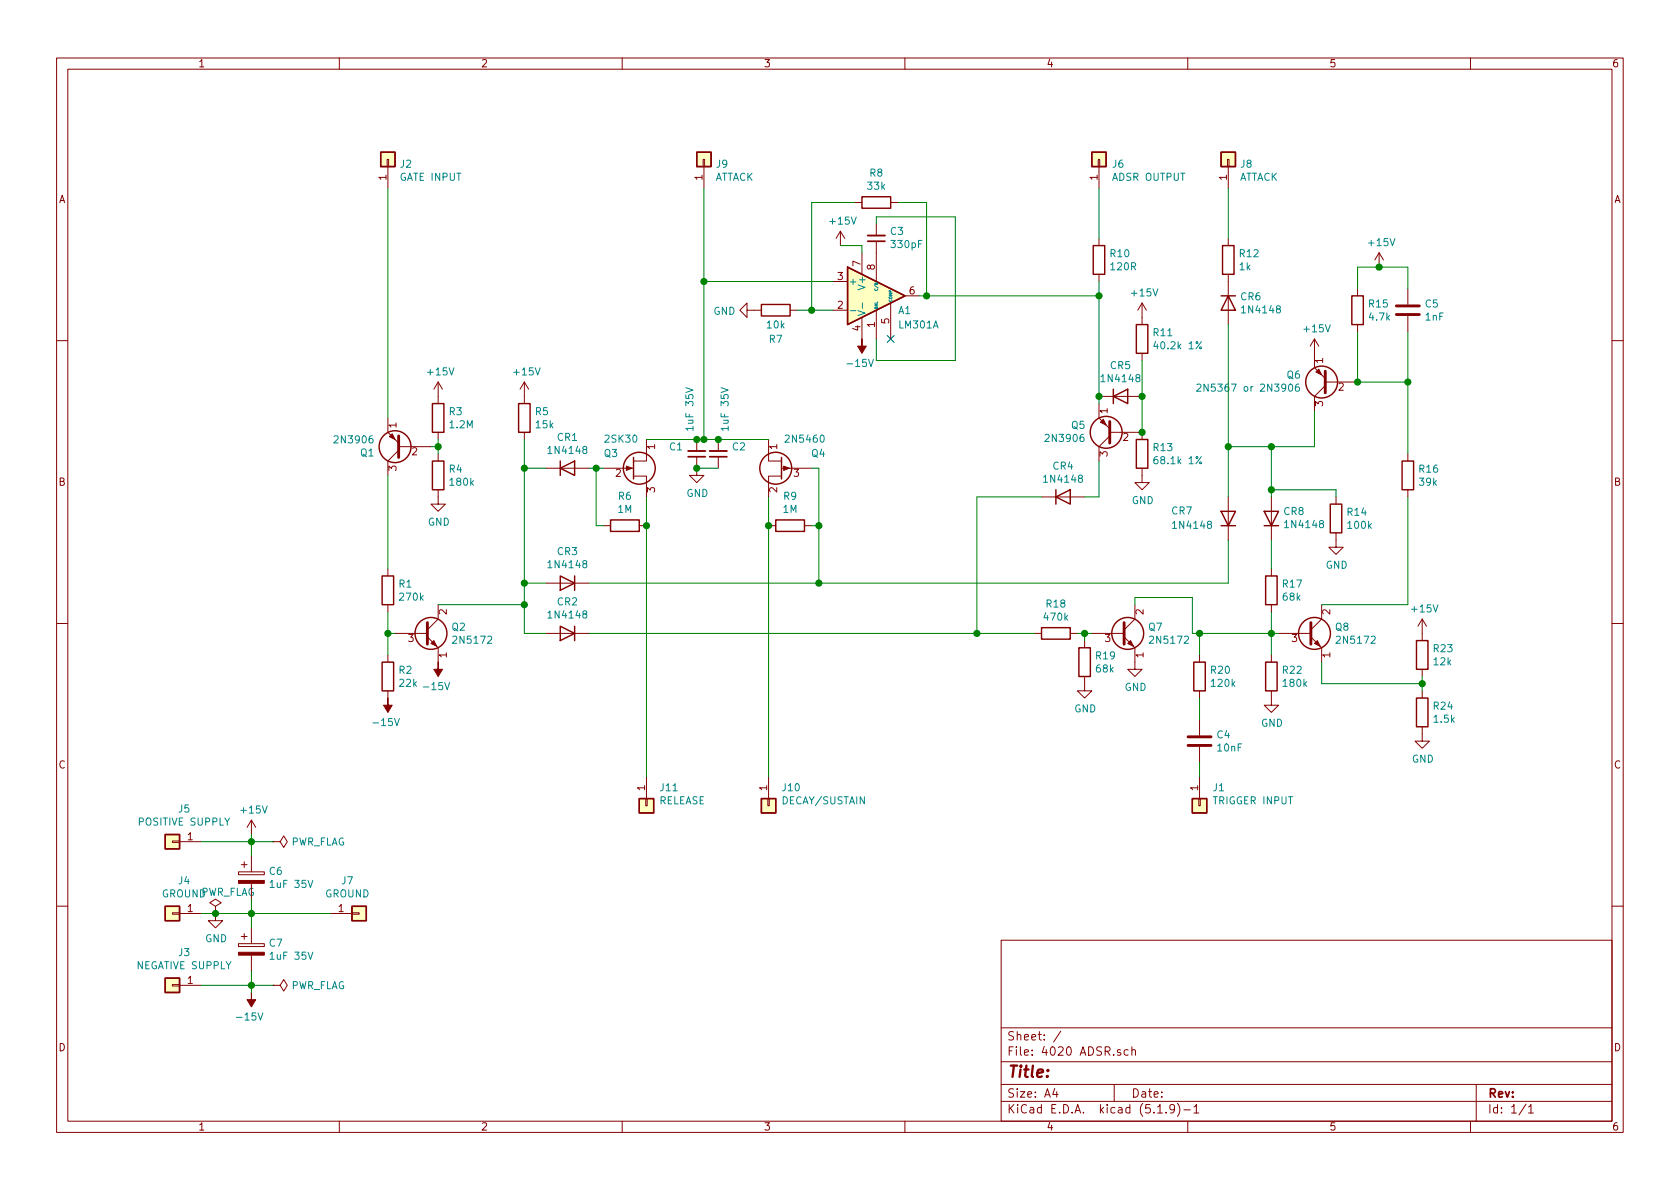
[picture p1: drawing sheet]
EESchema Schematic File Version 4
EELAYER 30 0
EELAYER END
$Descr A4 11693 8268
encoding utf-8
Sheet 1 1
Title ""
Date ""
Rev ""
Comp ""
Comment1 ""
Comment2 ""
Comment3 ""
Comment4 ""
$EndDescr
$Comp
L Connector_Generic:Conn_01x01 J5
U 1 1
P 1200 5850
F 0 "J5" H 1118 5625 50  0000 C CNN
F 1 "POSITIVE SUPPLY" H 1118 5716 50  0000 C CNN
F 2 "" H 1200 5850 50  0001 C CNN
F 3 "~" H 1200 5850 50  0001 C CNN
	1    1200 5850
	-1   0    0    1   
$EndComp
$Comp
L Connector_Generic:Conn_01x01 J4
U 1 1
P 1200 6350
F 0 "J4" H 1118 6125 50  0000 C CNN
F 1 "GROUND" H 1118 6216 50  0000 C CNN
F 2 "" H 1200 6350 50  0001 C CNN
F 3 "~" H 1200 6350 50  0001 C CNN
	1    1200 6350
	-1   0    0    1   
$EndComp
$Comp
L Connector_Generic:Conn_01x01 J3
U 1 1
P 1200 6850
F 0 "J3" H 1118 6625 50  0000 C CNN
F 1 "NEGATIVE SUPPLY" H 1118 6716 50  0000 C CNN
F 2 "" H 1200 6850 50  0001 C CNN
F 3 "~" H 1200 6850 50  0001 C CNN
	1    1200 6850
	-1   0    0    1   
$EndComp
$Comp
L Device:CP C7
U 1 1
P 1750 6600
F 0 "C7" H 1868 6646 50  0000 L CNN
F 1 "1uF 35V" H 1868 6555 50  0000 L CNN
F 2 "" H 1788 6450 50  0001 C CNN
F 3 "~" H 1750 6600 50  0001 C CNN
F 4 "tantal" H 1750 6600 50  0001 C CNN "Notes"
	1    1750 6600
	1    0    0    -1  
$EndComp
$Comp
L Device:CP C6
U 1 1
P 1750 6100
F 0 "C6" H 1868 6146 50  0000 L CNN
F 1 "1uF 35V" H 1868 6055 50  0000 L CNN
F 2 "" H 1788 5950 50  0001 C CNN
F 3 "~" H 1750 6100 50  0001 C CNN
F 4 "tantal" H 1750 6100 50  0001 C CNN "Notes"
	1    1750 6100
	1    0    0    -1  
$EndComp
$Comp
L power:PWR_FLAG #FLG01
U 1 1
P 1900 5850
F 0 "#FLG01" H 1900 5925 50  0001 C CNN
F 1 "PWR_FLAG" V 1900 5978 50  0000 L CNN
F 2 "" H 1900 5850 50  0001 C CNN
F 3 "~" H 1900 5850 50  0001 C CNN
	1    1900 5850
	0    1    1    0   
$EndComp
$Comp
L power:+15V #PWR01
U 1 1
P 1750 5800
F 0 "#PWR01" H 1750 5650 50  0001 C CNN
F 1 "+15V" H 1765 5973 50  0000 C CNN
F 2 "" H 1750 5800 50  0001 C CNN
F 3 "" H 1750 5800 50  0001 C CNN
	1    1750 5800
	1    0    0    -1  
$EndComp
$Comp
L power:-15V #PWR02
U 1 1
P 1750 6900
F 0 "#PWR02" H 1750 7000 50  0001 C CNN
F 1 "-15V" H 1765 7073 50  0000 C CNN
F 2 "" H 1750 6900 50  0001 C CNN
F 3 "" H 1750 6900 50  0001 C CNN
	1    1750 6900
	-1   0    0    1   
$EndComp
$Comp
L power:PWR_FLAG #FLG02
U 1 1
P 1900 6850
F 0 "#FLG02" H 1900 6925 50  0001 C CNN
F 1 "PWR_FLAG" V 1900 6978 50  0000 L CNN
F 2 "" H 1900 6850 50  0001 C CNN
F 3 "~" H 1900 6850 50  0001 C CNN
	1    1900 6850
	0    1    1    0   
$EndComp
$Comp
L Connector_Generic:Conn_01x01 J7
U 1 1
P 2500 6350
F 0 "J7" H 2418 6125 50  0000 C CNN
F 1 "GROUND" H 2418 6216 50  0000 C CNN
F 2 "" H 2500 6350 50  0001 C CNN
F 3 "~" H 2500 6350 50  0001 C CNN
	1    2500 6350
	1    0    0    1   
$EndComp
Wire Wire Line
	1900 5850 1750 5850
Wire Wire Line
	1750 5850 1750 5800
Wire Wire Line
	1750 5850 1750 5950
Connection ~ 1750 5850
Wire Wire Line
	1750 5850 1400 5850
Wire Wire Line
	1400 6350 1500 6350
Wire Wire Line
	1750 6350 1750 6250
Wire Wire Line
	1750 6350 2300 6350
Connection ~ 1750 6350
Wire Wire Line
	1750 6450 1750 6350
Wire Wire Line
	1750 6750 1750 6850
Wire Wire Line
	1750 6850 1900 6850
Connection ~ 1750 6850
Wire Wire Line
	1750 6850 1750 6900
Wire Wire Line
	1750 6850 1400 6850
$Comp
L Transistor_BJT:2N3906 Q5
U 1 1
P 7750 3000
F 0 "Q5" H 7941 2954 50  0000 L CNN
F 1 "2N3906" H 7941 3045 50  0000 L CNN
F 2 "Package_TO_SOT_THT:TO-92_Inline" H 7950 2925 50  0001 L CIN
F 3 "https://www.onsemi.com/pub/Collateral/2N3906-D.PDF" H 7750 3000 50  0001 L CNN
F 4 "Orig: TZ5(?)81" H 7750 3000 50  0001 C CNN "Notes"
	1    7750 3000
	-1   0    0    1   
$EndComp
$Comp
L Transistor_BJT:2N3906 Q1
U 1 1
P 2800 3100
F 0 "Q1" H 2990 3146 50  0000 L CNN
F 1 "2N3906" H 2990 3055 50  0000 L CNN
F 2 "Package_TO_SOT_THT:TO-92_Inline" H 3000 3025 50  0001 L CIN
F 3 "https://www.onsemi.com/pub/Collateral/2N3906-D.PDF" H 2800 3100 50  0001 L CNN
F 4 "Orig: TZ5(?)81" H 2800 3100 50  0001 C CNN "Notes"
	1    2800 3100
	-1   0    0    1   
$EndComp
$Comp
L Amplifier_Operational:LM301 A1
U 1 1
P 6100 2050
F 0 "A1" H 6250 1950 50  0000 L CNN
F 1 "LM301A" H 6250 1850 50  0000 L CNN
F 2 "" H 6150 2100 50  0001 C CNN
F 3 "http://www.ti.com/lit/ds/symlink/lm101a-n.pdf" H 6150 2200 50  0001 C CNN
	1    6100 2050
	1    0    0    -1  
$EndComp
$Comp
L Diode:1N4148 CR1
U 1 1
P 3950 3250
F 0 "CR1" H 3950 3467 50  0000 C CNN
F 1 "1N4148" H 3950 3376 50  0000 C CNN
F 2 "Diode_THT:D_DO-35_SOD27_P7.62mm_Horizontal" H 3950 3075 50  0001 C CNN
F 3 "https://assets.nexperia.com/documents/data-sheet/1N4148_1N4448.pdf" H 3950 3250 50  0001 C CNN
	1    3950 3250
	1    0    0    -1  
$EndComp
$Comp
L Diode:1N4148 CR3
U 1 1
P 3950 4050
F 0 "CR3" H 3950 3833 50  0000 C CNN
F 1 "1N4148" H 3950 3924 50  0000 C CNN
F 2 "Diode_THT:D_DO-35_SOD27_P7.62mm_Horizontal" H 3950 3875 50  0001 C CNN
F 3 "https://assets.nexperia.com/documents/data-sheet/1N4148_1N4448.pdf" H 3950 4050 50  0001 C CNN
	1    3950 4050
	-1   0    0    1   
$EndComp
$Comp
L Diode:1N4148 CR5
U 1 1
P 7800 2750
F 0 "CR5" H 7800 2967 50  0000 C CNN
F 1 "1N4148" H 7800 2876 50  0000 C CNN
F 2 "Diode_THT:D_DO-35_SOD27_P7.62mm_Horizontal" H 7800 2575 50  0001 C CNN
F 3 "https://assets.nexperia.com/documents/data-sheet/1N4148_1N4448.pdf" H 7800 2750 50  0001 C CNN
	1    7800 2750
	1    0    0    -1  
$EndComp
$Comp
L Diode:1N4148 CR7
U 1 1
P 8550 3600
F 0 "CR7" V 8600 4000 50  0000 R CNN
F 1 "1N4148" V 8500 4000 50  0000 R CNN
F 2 "Diode_THT:D_DO-35_SOD27_P7.62mm_Horizontal" H 8550 3425 50  0001 C CNN
F 3 "https://assets.nexperia.com/documents/data-sheet/1N4148_1N4448.pdf" H 8550 3600 50  0001 C CNN
	1    8550 3600
	0    -1   -1   0   
$EndComp
$Comp
L Diode:1N4148 CR2
U 1 1
P 3950 4400
F 0 "CR2" H 3950 4183 50  0000 C CNN
F 1 "1N4148" H 3950 4274 50  0000 C CNN
F 2 "Diode_THT:D_DO-35_SOD27_P7.62mm_Horizontal" H 3950 4225 50  0001 C CNN
F 3 "https://assets.nexperia.com/documents/data-sheet/1N4148_1N4448.pdf" H 3950 4400 50  0001 C CNN
	1    3950 4400
	-1   0    0    1   
$EndComp
$Comp
L Diode:1N4148 CR4
U 1 1
P 7400 3450
F 0 "CR4" H 7400 3667 50  0000 C CNN
F 1 "1N4148" H 7400 3576 50  0000 C CNN
F 2 "Diode_THT:D_DO-35_SOD27_P7.62mm_Horizontal" H 7400 3275 50  0001 C CNN
F 3 "https://assets.nexperia.com/documents/data-sheet/1N4148_1N4448.pdf" H 7400 3450 50  0001 C CNN
	1    7400 3450
	1    0    0    -1  
$EndComp
$Comp
L Diode:1N4148 CR6
U 1 1
P 8550 2100
F 0 "CR6" V 8504 2180 50  0000 L CNN
F 1 "1N4148" V 8595 2180 50  0000 L CNN
F 2 "Diode_THT:D_DO-35_SOD27_P7.62mm_Horizontal" H 8550 1925 50  0001 C CNN
F 3 "https://assets.nexperia.com/documents/data-sheet/1N4148_1N4448.pdf" H 8550 2100 50  0001 C CNN
	1    8550 2100
	0    1    1    0   
$EndComp
$Comp
L Diode:1N4148 CR8
U 1 1
P 8850 3600
F 0 "CR8" V 8896 3520 50  0000 R CNN
F 1 "1N4148" V 8805 3520 50  0000 R CNN
F 2 "Diode_THT:D_DO-35_SOD27_P7.62mm_Horizontal" H 8850 3425 50  0001 C CNN
F 3 "https://assets.nexperia.com/documents/data-sheet/1N4148_1N4448.pdf" H 8850 3600 50  0001 C CNN
	1    8850 3600
	0    -1   -1   0   
$EndComp
$Comp
L Device:Q_NPN_ECB Q2
U 1 1
P 2950 4400
F 0 "Q2" H 3140 4446 50  0000 L CNN
F 1 "2N5172" H 3140 4355 50  0000 L CNN
F 2 "" H 3150 4500 50  0001 C CNN
F 3 "~" H 2950 4400 50  0001 C CNN
	1    2950 4400
	1    0    0    -1  
$EndComp
$Comp
L Device:Q_NPN_ECB Q7
U 1 1
P 7800 4400
F 0 "Q7" H 7990 4446 50  0000 L CNN
F 1 "2N5172" H 7990 4355 50  0000 L CNN
F 2 "" H 8000 4500 50  0001 C CNN
F 3 "~" H 7800 4400 50  0001 C CNN
	1    7800 4400
	1    0    0    -1  
$EndComp
$Comp
L Device:Q_NPN_ECB Q8
U 1 1
P 9100 4400
F 0 "Q8" H 9290 4446 50  0000 L CNN
F 1 "2N5172" H 9290 4355 50  0000 L CNN
F 2 "" H 9300 4500 50  0001 C CNN
F 3 "~" H 9100 4400 50  0001 C CNN
	1    9100 4400
	1    0    0    -1  
$EndComp
$Comp
L Device:Q_NJFET_SGD Q3
U 1 1
P 4400 3250
F 0 "Q3" H 4200 3150 50  0000 L CNN
F 1 "2SK30" H 4200 3050 50  0000 L CNN
F 2 "" H 4600 3350 50  0001 C CNN
F 3 "~" H 4400 3250 50  0001 C CNN
F 4 "Orig: LS4302" H 4400 3250 50  0001 C CNN "Notes"
	1    4400 3250
	1    0    0    1   
$EndComp
$Comp
L Device:Q_PJFET_SDG Q4
U 1 1
P 5450 3250
F 0 "Q4" H 5150 3150 50  0000 L CNN
F 1 "2N5460" H 5150 3050 50  0000 L CNN
F 2 "" H 5650 3350 50  0001 C CNN
F 3 "~" H 5450 3250 50  0001 C CNN
	1    5450 3250
	-1   0    0    1   
$EndComp
$Comp
L Device:Q_PNP_EBC Q6
U 1 1
P 9250 2650
F 0 "Q6" H 9441 2604 50  0000 L CNN
F 1 "2N5367 or 2N3906" H 9441 2695 50  0000 L CNN
F 2 "" H 9450 2750 50  0001 C CNN
F 3 "~" H 9250 2650 50  0001 C CNN
	1    9250 2650
	-1   0    0    1   
$EndComp
$Comp
L Connector_Generic:Conn_01x01 J2
U 1 1
P 2700 1100
F 0 "J2" V 2664 1180 50  0000 L CNN
F 1 "GATE INPUT" V 2573 1180 50  0000 L CNN
F 2 "" H 2700 1100 50  0001 C CNN
F 3 "~" H 2700 1100 50  0001 C CNN
	1    2700 1100
	0    1    -1   0   
$EndComp
$Comp
L Connector_Generic:Conn_01x01 J9
U 1 1
P 4900 1100
F 0 "J9" V 4864 1180 50  0000 L CNN
F 1 "ATTACK" V 4773 1180 50  0000 L CNN
F 2 "" H 4900 1100 50  0001 C CNN
F 3 "~" H 4900 1100 50  0001 C CNN
	1    4900 1100
	0    1    -1   0   
$EndComp
$Comp
L Connector_Generic:Conn_01x01 J6
U 1 1
P 7650 1100
F 0 "J6" V 7614 1012 50  0000 R CNN
F 1 "ADSR OUTPUT" V 7523 1012 50  0000 R CNN
F 2 "" H 7650 1100 50  0001 C CNN
F 3 "~" H 7650 1100 50  0001 C CNN
	1    7650 1100
	0    -1   -1   0   
$EndComp
$Comp
L Connector_Generic:Conn_01x01 J8
U 1 1
P 8550 1100
F 0 "J8" V 8514 1180 50  0000 L CNN
F 1 "ATTACK" V 8423 1180 50  0000 L CNN
F 2 "" H 8550 1100 50  0001 C CNN
F 3 "~" H 8550 1100 50  0001 C CNN
	1    8550 1100
	0    1    -1   0   
$EndComp
$Comp
L Connector_Generic:Conn_01x01 J1
U 1 1
P 8350 5600
F 0 "J1" V 8222 5512 50  0000 R CNN
F 1 "TRIGGER INPUT" V 8313 5512 50  0000 R CNN
F 2 "" H 8350 5600 50  0001 C CNN
F 3 "~" H 8350 5600 50  0001 C CNN
	1    8350 5600
	0    -1   1    0   
$EndComp
$Comp
L Connector_Generic:Conn_01x01 J10
U 1 1
P 5350 5600
F 0 "J10" V 5222 5512 50  0000 R CNN
F 1 "DECAY/SUSTAIN" V 5313 5512 50  0000 R CNN
F 2 "" H 5350 5600 50  0001 C CNN
F 3 "~" H 5350 5600 50  0001 C CNN
	1    5350 5600
	0    -1   1    0   
$EndComp
$Comp
L Connector_Generic:Conn_01x01 J11
U 1 1
P 4500 5600
F 0 "J11" V 4372 5512 50  0000 R CNN
F 1 "RELEASE" V 4463 5512 50  0000 R CNN
F 2 "" H 4500 5600 50  0001 C CNN
F 3 "~" H 4500 5600 50  0001 C CNN
	1    4500 5600
	0    -1   1    0   
$EndComp
$Comp
L Device:R R8
U 1 1
P 6100 1400
F 0 "R8" V 5893 1400 50  0000 C CNN
F 1 "33k" V 5984 1400 50  0000 C CNN
F 2 "" V 6030 1400 50  0001 C CNN
F 3 "~" H 6100 1400 50  0001 C CNN
	1    6100 1400
	0    1    1    0   
$EndComp
$Comp
L Device:C_Small C3
U 1 1
P 6100 1650
F 0 "C3" H 6008 1604 50  0000 R CNN
F 1 "330pF" H 6008 1695 50  0000 R CNN
F 2 "" H 6100 1650 50  0001 C CNN
F 3 "~" H 6100 1650 50  0001 C CNN
F 4 "ceramic" H 6100 1650 50  0001 C CNN "Notes"
	1    6100 1650
	-1   0    0    1   
$EndComp
NoConn ~ 6200 2350
Wire Wire Line
	6400 2050 6450 2050
Wire Wire Line
	6100 1550 6100 1500
Wire Wire Line
	5950 1400 5650 1400
Wire Wire Line
	5650 1400 5650 2150
Wire Wire Line
	5650 2150 5800 2150
Wire Wire Line
	5650 2150 5550 2150
Connection ~ 5650 2150
$Comp
L Device:R R7
U 1 1
P 5400 2150
F 0 "R7" V 5600 2150 50  0000 C CNN
F 1 "10k" V 5500 2150 50  0000 C CNN
F 2 "" V 5330 2150 50  0001 C CNN
F 3 "~" H 5400 2150 50  0001 C CNN
	1    5400 2150
	0    1    1    0   
$EndComp
$Comp
L power:GND #PWR0101
U 1 1
P 1500 6350
F 0 "#PWR0101" H 1500 6100 50  0001 C CNN
F 1 "GND" H 1505 6177 50  0000 C CNN
F 2 "" H 1500 6350 50  0001 C CNN
F 3 "" H 1500 6350 50  0001 C CNN
	1    1500 6350
	1    0    0    -1  
$EndComp
Connection ~ 1500 6350
Wire Wire Line
	1500 6350 1750 6350
$Comp
L power:GND #PWR0102
U 1 1
P 5250 2150
F 0 "#PWR0102" H 5250 1900 50  0001 C CNN
F 1 "GND" V 5255 2022 50  0000 R CNN
F 2 "" H 5250 2150 50  0001 C CNN
F 3 "" H 5250 2150 50  0001 C CNN
	1    5250 2150
	0    1    1    0   
$EndComp
Wire Wire Line
	5800 1950 4900 1950
Wire Wire Line
	4900 1950 4900 1300
$Comp
L power:-15V #PWR0103
U 1 1
P 6000 2350
F 0 "#PWR0103" H 6000 2450 50  0001 C CNN
F 1 "-15V" H 6015 2523 50  0000 C CNN
F 2 "" H 6000 2350 50  0001 C CNN
F 3 "" H 6000 2350 50  0001 C CNN
	1    6000 2350
	-1   0    0    1   
$EndComp
Wire Wire Line
	6100 1500 6650 1500
Wire Wire Line
	6650 1500 6650 2500
Wire Wire Line
	6650 2500 6100 2500
Wire Wire Line
	6100 2500 6100 2350
$Comp
L power:+15V #PWR0104
U 1 1
P 5850 1700
F 0 "#PWR0104" H 5850 1550 50  0001 C CNN
F 1 "+15V" H 5865 1873 50  0000 C CNN
F 2 "" H 5850 1700 50  0001 C CNN
F 3 "" H 5850 1700 50  0001 C CNN
	1    5850 1700
	1    0    0    -1  
$EndComp
Wire Wire Line
	5850 1700 6000 1700
Wire Wire Line
	6000 1700 6000 1750
Wire Wire Line
	6450 1400 6250 1400
Wire Wire Line
	6450 1400 6450 2050
Connection ~ 6450 2050
$Comp
L Device:C_Small C1
U 1 1
P 4850 3150
F 0 "C1" H 4758 3104 50  0000 R CNN
F 1 "1uF 35V" V 4800 3000 50  0000 R CNN
F 2 "" H 4850 3150 50  0001 C CNN
F 3 "~" H 4850 3150 50  0001 C CNN
F 4 "electrolytic" H 4850 3150 50  0001 C CNN "Notes"
	1    4850 3150
	1    0    0    1   
$EndComp
$Comp
L Device:C_Small C2
U 1 1
P 5000 3150
F 0 "C2" H 4908 3104 50  0000 R CNN
F 1 "1uF 35V" V 4950 3000 50  0000 R CNN
F 2 "" H 5000 3150 50  0001 C CNN
F 3 "~" H 5000 3150 50  0001 C CNN
F 4 "electrolytic" H 5000 3150 50  0001 C CNN "Notes"
	1    5000 3150
	-1   0    0    1   
$EndComp
Wire Wire Line
	4500 3050 4850 3050
Connection ~ 4850 3050
Wire Wire Line
	4850 3050 4900 3050
Connection ~ 5000 3050
Wire Wire Line
	5000 3050 5350 3050
Wire Wire Line
	4900 1950 4900 3050
Connection ~ 4900 1950
Connection ~ 4900 3050
Wire Wire Line
	4900 3050 5000 3050
$Comp
L power:GND #PWR0105
U 1 1
P 4850 3250
F 0 "#PWR0105" H 4850 3000 50  0001 C CNN
F 1 "GND" H 4855 3077 50  0000 C CNN
F 2 "" H 4850 3250 50  0001 C CNN
F 3 "" H 4850 3250 50  0001 C CNN
	1    4850 3250
	1    0    0    -1  
$EndComp
Wire Wire Line
	4850 3250 5000 3250
Connection ~ 4850 3250
$Comp
L Device:R R6
U 1 1
P 4350 3650
F 0 "R6" V 4143 3650 50  0000 C CNN
F 1 "1M" V 4234 3650 50  0000 C CNN
F 2 "" V 4280 3650 50  0001 C CNN
F 3 "~" H 4350 3650 50  0001 C CNN
	1    4350 3650
	0    1    1    0   
$EndComp
$Comp
L Device:R R9
U 1 1
P 5500 3650
F 0 "R9" V 5293 3650 50  0000 C CNN
F 1 "1M" V 5384 3650 50  0000 C CNN
F 2 "" V 5430 3650 50  0001 C CNN
F 3 "~" H 5500 3650 50  0001 C CNN
	1    5500 3650
	0    1    1    0   
$EndComp
$Comp
L Device:R R5
U 1 1
P 3650 2900
F 0 "R5" H 3720 2946 50  0000 L CNN
F 1 "15k" H 3720 2855 50  0000 L CNN
F 2 "" V 3580 2900 50  0001 C CNN
F 3 "~" H 3650 2900 50  0001 C CNN
	1    3650 2900
	1    0    0    -1  
$EndComp
$Comp
L power:+15V #PWR0106
U 1 1
P 3650 2750
F 0 "#PWR0106" H 3650 2600 50  0001 C CNN
F 1 "+15V" H 3665 2923 50  0000 C CNN
F 2 "" H 3650 2750 50  0001 C CNN
F 3 "" H 3650 2750 50  0001 C CNN
	1    3650 2750
	1    0    0    -1  
$EndComp
Wire Wire Line
	3650 3050 3650 3250
Wire Wire Line
	3650 3250 3800 3250
Wire Wire Line
	4100 3250 4150 3250
Wire Wire Line
	4150 3250 4150 3650
Wire Wire Line
	4150 3650 4200 3650
Connection ~ 4150 3250
Wire Wire Line
	4150 3250 4200 3250
Wire Wire Line
	4500 3650 4500 3450
Wire Wire Line
	4500 5400 4500 3650
Connection ~ 4500 3650
Wire Wire Line
	5350 5400 5350 3650
Connection ~ 5350 3650
Wire Wire Line
	5350 3650 5350 3450
Wire Wire Line
	5650 3650 5700 3650
Wire Wire Line
	5700 3650 5700 3250
Wire Wire Line
	5700 3250 5650 3250
Wire Wire Line
	4100 4050 5700 4050
Wire Wire Line
	5700 4050 5700 3650
Connection ~ 5700 3650
Connection ~ 5700 4050
Wire Wire Line
	3800 4050 3650 4050
Wire Wire Line
	3650 4050 3650 4200
Wire Wire Line
	3650 4400 3800 4400
Wire Wire Line
	3650 4050 3650 3250
Connection ~ 3650 4050
Connection ~ 3650 3250
$Comp
L Device:R R3
U 1 1
P 3050 2900
F 0 "R3" H 3120 2946 50  0000 L CNN
F 1 "1.2M" H 3120 2855 50  0000 L CNN
F 2 "" V 2980 2900 50  0001 C CNN
F 3 "~" H 3050 2900 50  0001 C CNN
	1    3050 2900
	1    0    0    -1  
$EndComp
$Comp
L Device:R R4
U 1 1
P 3050 3300
F 0 "R4" H 3120 3346 50  0000 L CNN
F 1 "180k" H 3120 3255 50  0000 L CNN
F 2 "" V 2980 3300 50  0001 C CNN
F 3 "~" H 3050 3300 50  0001 C CNN
	1    3050 3300
	1    0    0    -1  
$EndComp
$Comp
L Device:R R1
U 1 1
P 2700 4100
F 0 "R1" H 2770 4146 50  0000 L CNN
F 1 "270k" H 2770 4055 50  0000 L CNN
F 2 "" V 2630 4100 50  0001 C CNN
F 3 "~" H 2700 4100 50  0001 C CNN
	1    2700 4100
	1    0    0    -1  
$EndComp
$Comp
L Device:R R2
U 1 1
P 2700 4700
F 0 "R2" H 2770 4746 50  0000 L CNN
F 1 "22k" H 2770 4655 50  0000 L CNN
F 2 "" V 2630 4700 50  0001 C CNN
F 3 "~" H 2700 4700 50  0001 C CNN
	1    2700 4700
	1    0    0    -1  
$EndComp
$Comp
L power:-15V #PWR0107
U 1 1
P 2700 4850
F 0 "#PWR0107" H 2700 4950 50  0001 C CNN
F 1 "-15V" H 2715 5023 50  0000 C CNN
F 2 "" H 2700 4850 50  0001 C CNN
F 3 "" H 2700 4850 50  0001 C CNN
	1    2700 4850
	-1   0    0    1   
$EndComp
$Comp
L power:-15V #PWR0108
U 1 1
P 3050 4600
F 0 "#PWR0108" H 3050 4700 50  0001 C CNN
F 1 "-15V" H 3065 4773 50  0000 C CNN
F 2 "" H 3050 4600 50  0001 C CNN
F 3 "" H 3050 4600 50  0001 C CNN
	1    3050 4600
	-1   0    0    1   
$EndComp
Wire Wire Line
	2700 4550 2700 4400
Wire Wire Line
	2750 4400 2700 4400
Connection ~ 2700 4400
Wire Wire Line
	2700 4400 2700 4250
$Comp
L power:GND #PWR0109
U 1 1
P 3050 3450
F 0 "#PWR0109" H 3050 3200 50  0001 C CNN
F 1 "GND" H 3055 3277 50  0000 C CNN
F 2 "" H 3050 3450 50  0001 C CNN
F 3 "" H 3050 3450 50  0001 C CNN
	1    3050 3450
	1    0    0    -1  
$EndComp
Wire Wire Line
	2700 3300 2700 3950
Wire Wire Line
	3000 3100 3050 3100
Wire Wire Line
	3050 3100 3050 3050
Wire Wire Line
	3050 3100 3050 3150
Connection ~ 3050 3100
$Comp
L power:+15V #PWR0110
U 1 1
P 3050 2750
F 0 "#PWR0110" H 3050 2600 50  0001 C CNN
F 1 "+15V" H 3065 2923 50  0000 C CNN
F 2 "" H 3050 2750 50  0001 C CNN
F 3 "" H 3050 2750 50  0001 C CNN
	1    3050 2750
	1    0    0    -1  
$EndComp
Wire Wire Line
	2700 1300 2700 2900
Wire Wire Line
	3050 4200 3650 4200
Connection ~ 3650 4200
Wire Wire Line
	3650 4200 3650 4400
Wire Wire Line
	7650 2750 7650 2800
Wire Wire Line
	7950 3000 7950 2750
$Comp
L Device:R R13
U 1 1
P 7950 3150
F 0 "R13" H 8020 3196 50  0000 L CNN
F 1 "68.1k 1%" H 8020 3105 50  0000 L CNN
F 2 "" V 7880 3150 50  0001 C CNN
F 3 "~" H 7950 3150 50  0001 C CNN
	1    7950 3150
	1    0    0    -1  
$EndComp
Connection ~ 7950 3000
$Comp
L power:GND #PWR0111
U 1 1
P 7950 3300
F 0 "#PWR0111" H 7950 3050 50  0001 C CNN
F 1 "GND" H 7955 3127 50  0000 C CNN
F 2 "" H 7950 3300 50  0001 C CNN
F 3 "" H 7950 3300 50  0001 C CNN
	1    7950 3300
	1    0    0    -1  
$EndComp
Wire Wire Line
	7550 3450 7650 3450
Wire Wire Line
	7650 3450 7650 3200
$Comp
L Device:R R10
U 1 1
P 7650 1800
F 0 "R10" H 7720 1846 50  0000 L CNN
F 1 "120R" H 7720 1755 50  0000 L CNN
F 2 "" V 7580 1800 50  0001 C CNN
F 3 "~" H 7650 1800 50  0001 C CNN
	1    7650 1800
	1    0    0    -1  
$EndComp
$Comp
L Device:R R11
U 1 1
P 7950 2350
F 0 "R11" H 8020 2396 50  0000 L CNN
F 1 "40.2k 1%" H 8020 2305 50  0000 L CNN
F 2 "" V 7880 2350 50  0001 C CNN
F 3 "~" H 7950 2350 50  0001 C CNN
	1    7950 2350
	1    0    0    -1  
$EndComp
$Comp
L power:+15V #PWR0112
U 1 1
P 7950 2200
F 0 "#PWR0112" H 7950 2050 50  0001 C CNN
F 1 "+15V" H 7965 2373 50  0000 C CNN
F 2 "" H 7950 2200 50  0001 C CNN
F 3 "" H 7950 2200 50  0001 C CNN
	1    7950 2200
	1    0    0    -1  
$EndComp
Wire Wire Line
	7650 1300 7650 1650
Wire Wire Line
	7650 1950 7650 2050
Connection ~ 7650 2750
Wire Wire Line
	6450 2050 7650 2050
Connection ~ 7650 2050
Wire Wire Line
	7650 2050 7650 2750
Wire Wire Line
	7950 2500 7950 2750
Connection ~ 7950 2750
$Comp
L Device:R R18
U 1 1
P 7350 4400
F 0 "R18" V 7143 4400 50  0000 C CNN
F 1 "470k" V 7234 4400 50  0000 C CNN
F 2 "" V 7280 4400 50  0001 C CNN
F 3 "~" H 7350 4400 50  0001 C CNN
	1    7350 4400
	0    1    1    0   
$EndComp
$Comp
L Device:R R19
U 1 1
P 7550 4600
F 0 "R19" H 7620 4646 50  0000 L CNN
F 1 "68k" H 7620 4555 50  0000 L CNN
F 2 "" V 7480 4600 50  0001 C CNN
F 3 "~" H 7550 4600 50  0001 C CNN
	1    7550 4600
	1    0    0    -1  
$EndComp
$Comp
L power:GND #PWR0113
U 1 1
P 7900 4600
F 0 "#PWR0113" H 7900 4350 50  0001 C CNN
F 1 "GND" H 7905 4427 50  0000 C CNN
F 2 "" H 7900 4600 50  0001 C CNN
F 3 "" H 7900 4600 50  0001 C CNN
	1    7900 4600
	1    0    0    -1  
$EndComp
$Comp
L power:GND #PWR0114
U 1 1
P 7550 4750
F 0 "#PWR0114" H 7550 4500 50  0001 C CNN
F 1 "GND" H 7555 4577 50  0000 C CNN
F 2 "" H 7550 4750 50  0001 C CNN
F 3 "" H 7550 4750 50  0001 C CNN
	1    7550 4750
	1    0    0    -1  
$EndComp
$Comp
L Device:R R20
U 1 1
P 8350 4700
F 0 "R20" H 8420 4746 50  0000 L CNN
F 1 "120k" H 8420 4655 50  0000 L CNN
F 2 "" V 8280 4700 50  0001 C CNN
F 3 "~" H 8350 4700 50  0001 C CNN
	1    8350 4700
	1    0    0    -1  
$EndComp
$Comp
L Device:R R22
U 1 1
P 8850 4700
F 0 "R22" H 8920 4746 50  0000 L CNN
F 1 "180k" H 8920 4655 50  0000 L CNN
F 2 "" V 8780 4700 50  0001 C CNN
F 3 "~" H 8850 4700 50  0001 C CNN
	1    8850 4700
	1    0    0    -1  
$EndComp
$Comp
L power:GND #PWR0115
U 1 1
P 8850 4850
F 0 "#PWR0115" H 8850 4600 50  0001 C CNN
F 1 "GND" H 8855 4677 50  0000 C CNN
F 2 "" H 8850 4850 50  0001 C CNN
F 3 "" H 8850 4850 50  0001 C CNN
	1    8850 4850
	1    0    0    -1  
$EndComp
$Comp
L Device:C C4
U 1 1
P 8350 5150
F 0 "C4" H 8465 5196 50  0000 L CNN
F 1 "10nF" H 8465 5105 50  0000 L CNN
F 2 "" H 8388 5000 50  0001 C CNN
F 3 "~" H 8350 5150 50  0001 C CNN
F 4 "ceramic" H 8350 5150 50  0001 C CNN "Notes"
	1    8350 5150
	1    0    0    -1  
$EndComp
Wire Wire Line
	8350 4850 8350 5000
Wire Wire Line
	8350 5300 8350 5400
Wire Wire Line
	4100 4400 6800 4400
Wire Wire Line
	6800 3450 6800 4400
Wire Wire Line
	6800 3450 7250 3450
Connection ~ 6800 4400
Wire Wire Line
	6800 4400 7200 4400
Wire Wire Line
	8550 4050 8550 3750
Wire Wire Line
	5700 4050 8550 4050
Wire Wire Line
	8550 3450 8550 3100
Wire Wire Line
	8550 3100 8850 3100
Wire Wire Line
	9150 3100 9150 2850
Wire Wire Line
	7500 4400 7550 4400
Wire Wire Line
	7550 4400 7550 4450
Wire Wire Line
	7550 4400 7600 4400
Connection ~ 7550 4400
Wire Wire Line
	7900 4200 7900 4150
Wire Wire Line
	7900 4150 8300 4150
Wire Wire Line
	8300 4150 8300 4400
Wire Wire Line
	8300 4400 8350 4400
Wire Wire Line
	8850 4550 8850 4400
Connection ~ 8850 4400
Wire Wire Line
	8850 4400 8900 4400
Wire Wire Line
	8350 4550 8350 4400
Connection ~ 8350 4400
Wire Wire Line
	8350 4400 8850 4400
$Comp
L Device:R R17
U 1 1
P 8850 4100
F 0 "R17" H 8920 4146 50  0000 L CNN
F 1 "68k" H 8920 4055 50  0000 L CNN
F 2 "" V 8780 4100 50  0001 C CNN
F 3 "~" H 8850 4100 50  0001 C CNN
	1    8850 4100
	1    0    0    -1  
$EndComp
$Comp
L Device:R R14
U 1 1
P 9300 3600
F 0 "R14" H 9370 3646 50  0000 L CNN
F 1 "100k" H 9370 3555 50  0000 L CNN
F 2 "" V 9230 3600 50  0001 C CNN
F 3 "~" H 9300 3600 50  0001 C CNN
	1    9300 3600
	1    0    0    -1  
$EndComp
$Comp
L power:GND #PWR0116
U 1 1
P 9300 3750
F 0 "#PWR0116" H 9300 3500 50  0001 C CNN
F 1 "GND" H 9305 3577 50  0000 C CNN
F 2 "" H 9300 3750 50  0001 C CNN
F 3 "" H 9300 3750 50  0001 C CNN
	1    9300 3750
	1    0    0    -1  
$EndComp
Wire Wire Line
	8850 3450 8850 3400
Connection ~ 8850 3100
Wire Wire Line
	8850 3100 9150 3100
Wire Wire Line
	8850 3400 9300 3400
Wire Wire Line
	9300 3400 9300 3450
Connection ~ 8850 3400
Wire Wire Line
	8850 3400 8850 3100
$Comp
L Device:R R16
U 1 1
P 9800 3300
F 0 "R16" H 9870 3346 50  0000 L CNN
F 1 "39k" H 9870 3255 50  0000 L CNN
F 2 "" V 9730 3300 50  0001 C CNN
F 3 "~" H 9800 3300 50  0001 C CNN
	1    9800 3300
	1    0    0    -1  
$EndComp
Wire Wire Line
	9800 3450 9800 4200
Wire Wire Line
	9800 4200 9200 4200
$Comp
L Device:R R23
U 1 1
P 9900 4550
F 0 "R23" H 9970 4596 50  0000 L CNN
F 1 "12k" H 9970 4505 50  0000 L CNN
F 2 "" V 9830 4550 50  0001 C CNN
F 3 "~" H 9900 4550 50  0001 C CNN
	1    9900 4550
	1    0    0    -1  
$EndComp
$Comp
L Device:R R24
U 1 1
P 9900 4950
F 0 "R24" H 9970 4996 50  0000 L CNN
F 1 "1.5k" H 9970 4905 50  0000 L CNN
F 2 "" V 9830 4950 50  0001 C CNN
F 3 "~" H 9900 4950 50  0001 C CNN
	1    9900 4950
	1    0    0    -1  
$EndComp
$Comp
L power:GND #PWR0117
U 1 1
P 9900 5100
F 0 "#PWR0117" H 9900 4850 50  0001 C CNN
F 1 "GND" H 9905 4927 50  0000 C CNN
F 2 "" H 9900 5100 50  0001 C CNN
F 3 "" H 9900 5100 50  0001 C CNN
	1    9900 5100
	1    0    0    -1  
$EndComp
$Comp
L power:+15V #PWR0118
U 1 1
P 9900 4400
F 0 "#PWR0118" H 9900 4250 50  0001 C CNN
F 1 "+15V" H 9915 4573 50  0000 C CNN
F 2 "" H 9900 4400 50  0001 C CNN
F 3 "" H 9900 4400 50  0001 C CNN
	1    9900 4400
	1    0    0    -1  
$EndComp
Wire Wire Line
	9900 4700 9900 4750
Wire Wire Line
	9900 4750 9200 4750
Wire Wire Line
	9200 4750 9200 4600
Connection ~ 9900 4750
Wire Wire Line
	9900 4750 9900 4800
$Comp
L Device:C C5
U 1 1
P 9800 2150
F 0 "C5" H 9915 2196 50  0000 L CNN
F 1 "1nF" H 9915 2105 50  0000 L CNN
F 2 "" H 9838 2000 50  0001 C CNN
F 3 "~" H 9800 2150 50  0001 C CNN
F 4 "ceramic" H 9800 2150 50  0001 C CNN "Notes"
	1    9800 2150
	1    0    0    -1  
$EndComp
$Comp
L Device:R R15
U 1 1
P 9450 2150
F 0 "R15" H 9520 2196 50  0000 L CNN
F 1 "4.7k" H 9520 2105 50  0000 L CNN
F 2 "" V 9380 2150 50  0001 C CNN
F 3 "~" H 9450 2150 50  0001 C CNN
	1    9450 2150
	1    0    0    -1  
$EndComp
$Comp
L Device:R R12
U 1 1
P 8550 1800
F 0 "R12" H 8620 1846 50  0000 L CNN
F 1 "1k" H 8620 1755 50  0000 L CNN
F 2 "" V 8480 1800 50  0001 C CNN
F 3 "~" H 8550 1800 50  0001 C CNN
	1    8550 1800
	1    0    0    -1  
$EndComp
Wire Wire Line
	8550 2250 8550 3100
Connection ~ 8550 3100
Wire Wire Line
	8550 1300 8550 1650
Wire Wire Line
	9800 2300 9800 2650
Wire Wire Line
	9800 2650 9450 2650
Wire Wire Line
	9800 3150 9800 2650
Connection ~ 9800 2650
Wire Wire Line
	9450 2650 9450 2300
Connection ~ 9450 2650
Wire Wire Line
	9450 2000 9450 1850
Wire Wire Line
	9450 1850 9600 1850
Wire Wire Line
	9800 1850 9800 2000
$Comp
L power:+15V #PWR0119
U 1 1
P 9600 1850
F 0 "#PWR0119" H 9600 1700 50  0001 C CNN
F 1 "+15V" H 9615 2023 50  0000 C CNN
F 2 "" H 9600 1850 50  0001 C CNN
F 3 "" H 9600 1850 50  0001 C CNN
	1    9600 1850
	1    0    0    -1  
$EndComp
Connection ~ 9600 1850
Wire Wire Line
	9600 1850 9800 1850
$Comp
L power:+15V #PWR0120
U 1 1
P 9150 2450
F 0 "#PWR0120" H 9150 2300 50  0001 C CNN
F 1 "+15V" H 9165 2623 50  0000 C CNN
F 2 "" H 9150 2450 50  0001 C CNN
F 3 "" H 9150 2450 50  0001 C CNN
	1    9150 2450
	1    0    0    -1  
$EndComp
Wire Wire Line
	8850 3750 8850 3950
Wire Wire Line
	8850 4250 8850 4400
$Comp
L power:PWR_FLAG #FLG?
U 1 1
P 1500 6350
F 0 "#FLG?" H 1500 6425 50  0001 C CNN
F 1 "PWR_FLAG" H 1400 6500 50  0000 L CNN
F 2 "" H 1500 6350 50  0001 C CNN
F 3 "~" H 1500 6350 50  0001 C CNN
	1    1500 6350
	1    0    0    -1  
$EndComp
$EndSCHEMATC
